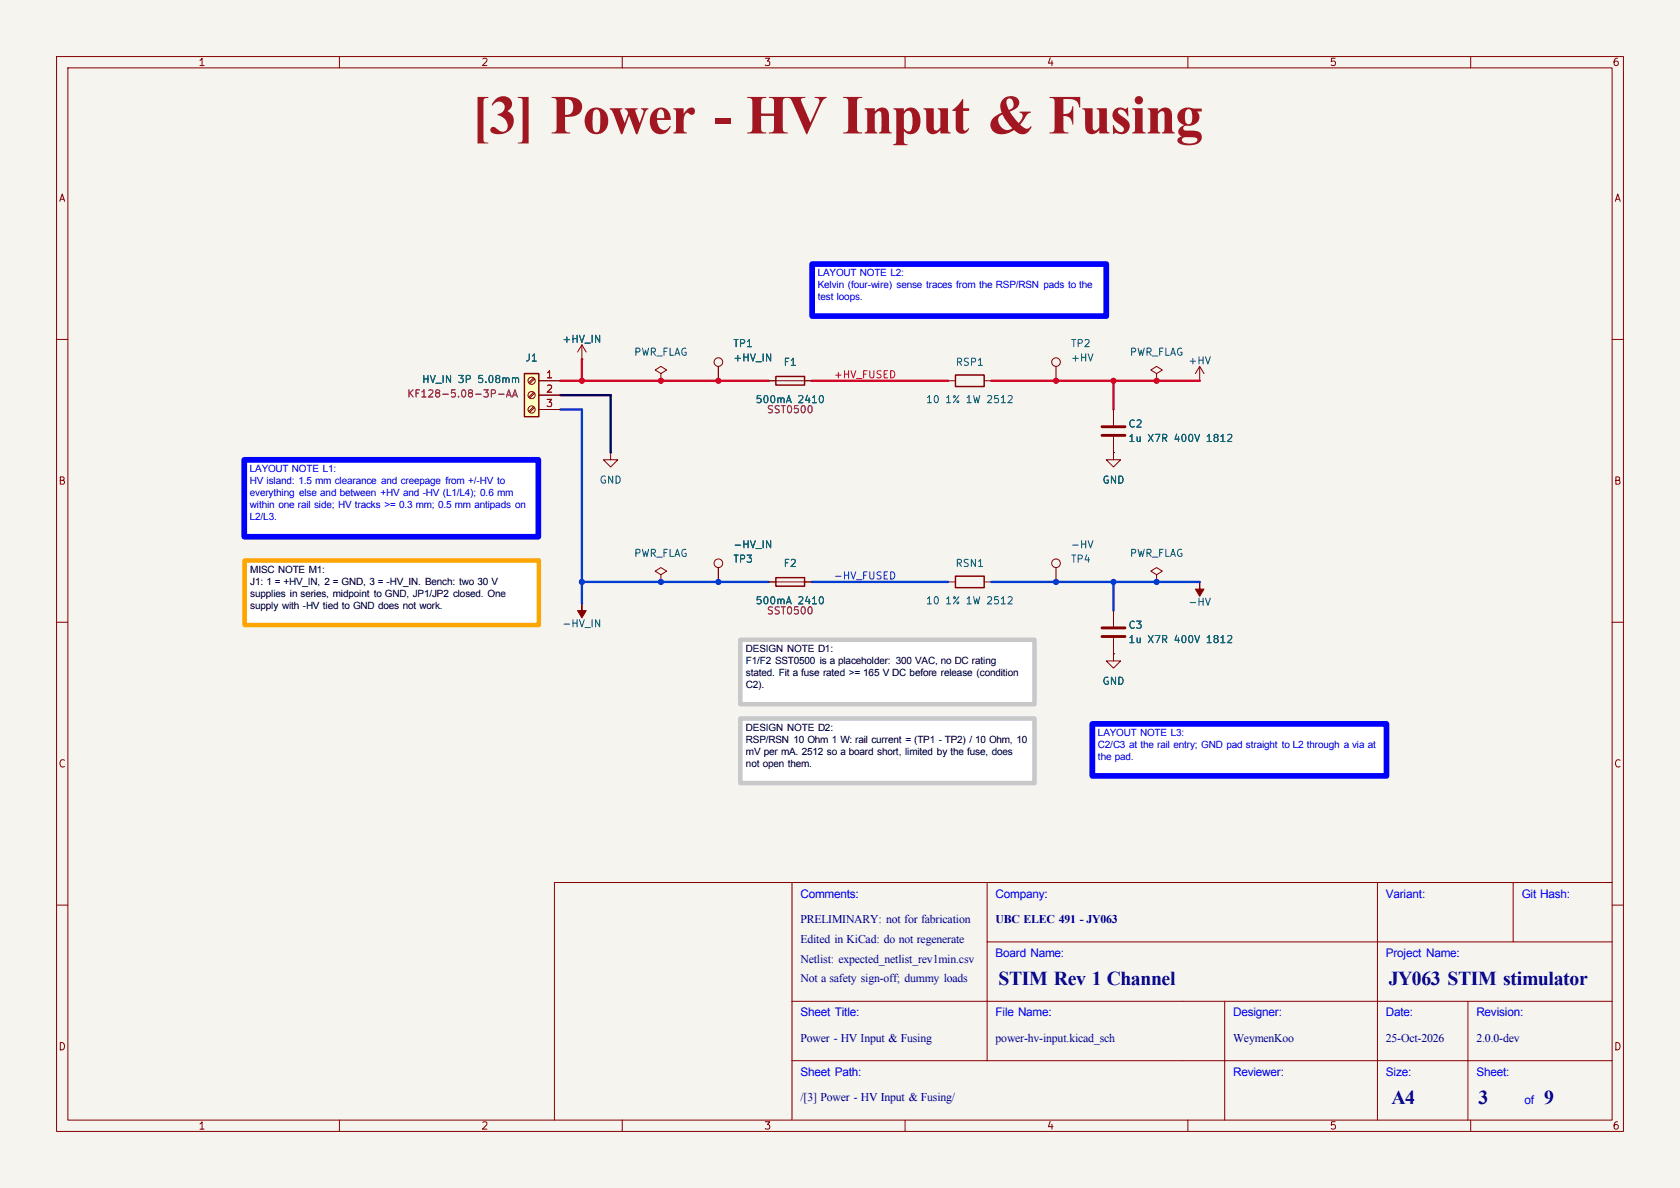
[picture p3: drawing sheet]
(kicad_sch
 (version 20260306)
 (generator "eeschema")
 (generator_version "10.0")
 (paper "A4")
 (title_block
  (title "Power - HV Input & Fusing")
  (date "${RELEASE_DATE}")
  (rev "${REVISION}")
  (company "${COMPANY}")
  (comment 1 "PRELIMINARY: not for fabrication")
  (comment 2 "Edited in KiCad: do not regenerate")
  (comment 3 "Netlist: expected_netlist_rev1min.csv")
  (comment 4 "Not a safety sign-off; dummy loads")
  (comment 9 "${REVIEWER}"))
 (lib_symbols
  (symbol "STIM_Rev1:+HV"
   (power global)
   (pin_numbers (hide yes))
   (pin_names
    (offset 0) (hide yes)) (exclude_from_sim no) (in_bom yes) (on_board yes)
   (in_pos_files yes)
   (duplicate_pin_numbers_are_jumpers no)
   (property "Reference" "#PWR" (at 0 -3.81 0) (show_name no) (do_not_autoplace no) (hide yes) (effects (font (size 1.27 1.27))))
   (property "Value" "+HV" (at 0 3.556 0) (show_name no) (do_not_autoplace no) (effects (font (size 1.27 1.27))))
   (property "Footprint" "" (at 0 0 0) (show_name no) (do_not_autoplace no) (hide yes) (effects (font (size 1.27 1.27))))
   (property "Datasheet" "" (at 0 0 0) (show_name no) (do_not_autoplace no) (hide yes) (effects (font (size 1.27 1.27))))
   (property "Description" "Power symbol creates a global label with name \"+12V\"" (at 0 0 0) (show_name no) (do_not_autoplace no) (hide yes) (effects (font (size 1.27 1.27))))
   (symbol "+HV_0_1"
    (polyline (pts (xy -0.762 1.27) (xy 0 2.54)) (stroke (width 0) (type default)) (fill (type none)))
    (polyline (pts (xy 0 2.54) (xy 0.762 1.27)) (stroke (width 0) (type default)) (fill (type none)))
    (polyline (pts (xy 0 0) (xy 0 2.54)) (stroke (width 0) (type default)) (fill (type none))))
   (symbol "+HV_1_1"
    (pin power_in line (at 0 0 90) (length 0) (name "+HV" (effects (font (size 1.27 1.27)))) (number "1" (effects (font (size 1.27 1.27))))))
   (embedded_fonts no))
  (symbol "STIM_Rev1:+HV_IN"
   (power global)
   (pin_numbers (hide yes))
   (pin_names
    (offset 0) (hide yes)) (exclude_from_sim no) (in_bom yes) (on_board yes)
   (in_pos_files yes)
   (duplicate_pin_numbers_are_jumpers no)
   (property "Reference" "#PWR" (at 0 -3.81 0) (show_name no) (do_not_autoplace no) (hide yes) (effects (font (size 1.27 1.27))))
   (property "Value" "+HV_IN" (at 0 3.556 0) (show_name no) (do_not_autoplace no) (effects (font (size 1.27 1.27))))
   (property "Footprint" "" (at 0 0 0) (show_name no) (do_not_autoplace no) (hide yes) (effects (font (size 1.27 1.27))))
   (property "Datasheet" "" (at 0 0 0) (show_name no) (do_not_autoplace no) (hide yes) (effects (font (size 1.27 1.27))))
   (property "Description" "Power symbol creates a global label with name \"+12V\"" (at 0 0 0) (show_name no) (do_not_autoplace no) (hide yes) (effects (font (size 1.27 1.27))))
   (symbol "+HV_IN_0_1"
    (polyline (pts (xy -0.762 1.27) (xy 0 2.54)) (stroke (width 0) (type default)) (fill (type none)))
    (polyline (pts (xy 0 2.54) (xy 0.762 1.27)) (stroke (width 0) (type default)) (fill (type none)))
    (polyline (pts (xy 0 0) (xy 0 2.54)) (stroke (width 0) (type default)) (fill (type none))))
   (symbol "+HV_IN_1_1"
    (pin power_in line (at 0 0 90) (length 0) (name "+HV_IN" (effects (font (size 1.27 1.27)))) (number "1" (effects (font (size 1.27 1.27))))))
   (embedded_fonts no))
  (symbol "STIM_Rev1:-HV"
   (power global)
   (pin_numbers (hide yes))
   (pin_names
    (offset 0) (hide yes)) (exclude_from_sim no) (in_bom yes) (on_board yes)
   (in_pos_files yes)
   (duplicate_pin_numbers_are_jumpers no)
   (property "Reference" "#PWR" (at 0 -3.81 0) (show_name no) (do_not_autoplace no) (hide yes) (effects (font (size 1.27 1.27))))
   (property "Value" "-HV" (at 0 3.556 0) (show_name no) (do_not_autoplace no) (effects (font (size 1.27 1.27))))
   (property "Footprint" "" (at 0 0 0) (show_name no) (do_not_autoplace no) (hide yes) (effects (font (size 1.27 1.27))))
   (property "Datasheet" "" (at 0 0 0) (show_name no) (do_not_autoplace no) (hide yes) (effects (font (size 1.27 1.27))))
   (property "Description" "Power symbol creates a global label with name \"-12V\"" (at 0 0 0) (show_name no) (do_not_autoplace no) (hide yes) (effects (font (size 1.27 1.27))))
   (symbol "-HV_0_0"
    (pin power_in line (at 0 0 90) (length 0) (name "-HV" (effects (font (size 1.27 1.27)))) (number "1" (effects (font (size 1.27 1.27))))))
   (symbol "-HV_0_1"
    (polyline (pts (xy 0 0) (xy 0 1.27) (xy 0.762 1.27) (xy 0 2.54) (xy -0.762 1.27) (xy 0 1.27)) (stroke (width 0) (type default)) (fill (type outline))))
   (embedded_fonts no))
  (symbol "STIM_Rev1:-HV_IN"
   (power global)
   (pin_numbers (hide yes))
   (pin_names
    (offset 0) (hide yes)) (exclude_from_sim no) (in_bom yes) (on_board yes)
   (in_pos_files yes)
   (duplicate_pin_numbers_are_jumpers no)
   (property "Reference" "#PWR" (at 0 -3.81 0) (show_name no) (do_not_autoplace no) (hide yes) (effects (font (size 1.27 1.27))))
   (property "Value" "-HV_IN" (at 0 3.556 0) (show_name no) (do_not_autoplace no) (effects (font (size 1.27 1.27))))
   (property "Footprint" "" (at 0 0 0) (show_name no) (do_not_autoplace no) (hide yes) (effects (font (size 1.27 1.27))))
   (property "Datasheet" "" (at 0 0 0) (show_name no) (do_not_autoplace no) (hide yes) (effects (font (size 1.27 1.27))))
   (property "Description" "Power symbol creates a global label with name \"-12V\"" (at 0 0 0) (show_name no) (do_not_autoplace no) (hide yes) (effects (font (size 1.27 1.27))))
   (symbol "-HV_IN_0_0"
    (pin power_in line (at 0 0 90) (length 0) (name "-HV_IN" (effects (font (size 1.27 1.27)))) (number "1" (effects (font (size 1.27 1.27))))))
   (symbol "-HV_IN_0_1"
    (polyline (pts (xy 0 0) (xy 0 1.27) (xy 0.762 1.27) (xy 0 2.54) (xy -0.762 1.27) (xy 0 1.27)) (stroke (width 0) (type default)) (fill (type outline))))
   (embedded_fonts no))
  (symbol "STIM_Rev1:C"
   (pin_numbers (hide yes))
   (pin_names
    (offset 0.254)) (exclude_from_sim no) (in_bom yes) (on_board yes)
   (in_pos_files yes)
   (duplicate_pin_numbers_are_jumpers no)
   (property "Reference" "C" (at 0.635 2.54 0) (show_name no) (do_not_autoplace no) (effects (font (size 1.27 1.27)) (justify left)))
   (property "Value" "C" (at 0.635 -2.54 0) (show_name no) (do_not_autoplace no) (effects (font (size 1.27 1.27)) (justify left)))
   (property "Footprint" "STIM_Rev1:C_0805_2012Metric" (at 0.9652 -3.81 0) (show_name no) (do_not_autoplace no) (hide yes) (effects (font (size 1.27 1.27))))
   (property "Datasheet" "" (at 0 0 0) (show_name no) (do_not_autoplace no) (hide yes) (effects (font (size 1.27 1.27))))
   (property "Description" "Unpolarized capacitor" (at 0 0 0) (show_name no) (do_not_autoplace no) (hide yes) (effects (font (size 1.27 1.27))))
   (symbol "C_0_1"
    (polyline (pts (xy -2.032 0.762) (xy 2.032 0.762)) (stroke (width 0.508) (type default)) (fill (type none)))
    (polyline (pts (xy -2.032 -0.762) (xy 2.032 -0.762)) (stroke (width 0.508) (type default)) (fill (type none))))
   (symbol "C_1_1"
    (pin passive line (at 0 3.81 270) (length 2.794) (name "" (effects (font (size 1.27 1.27)))) (number "1" (effects (font (size 1.27 1.27)))))
    (pin passive line (at 0 -3.81 90) (length 2.794) (name "" (effects (font (size 1.27 1.27)))) (number "2" (effects (font (size 1.27 1.27))))))
   (embedded_fonts no))
  (symbol "STIM_Rev1:Fuse"
   (pin_numbers (hide yes))
   (pin_names
    (offset 0)) (exclude_from_sim no) (in_bom yes) (on_board yes)
   (in_pos_files yes)
   (duplicate_pin_numbers_are_jumpers no)
   (property "Reference" "F" (at 2.032 0 90) (show_name no) (do_not_autoplace no) (effects (font (size 1.27 1.27))))
   (property "Value" "Fuse" (at -1.905 0 90) (show_name no) (do_not_autoplace no) (effects (font (size 1.27 1.27))))
   (property "Footprint" "STIM_Rev1:Fuse_2410_6125Metric_SST" (at -1.778 0 90) (show_name no) (do_not_autoplace no) (hide yes) (effects (font (size 1.27 1.27))))
   (property "Datasheet" "" (at 0 0 0) (show_name no) (do_not_autoplace no) (hide yes) (effects (font (size 1.27 1.27))))
   (property "Description" "Fuse" (at 0 0 0) (show_name no) (do_not_autoplace no) (hide yes) (effects (font (size 1.27 1.27))))
   (symbol "Fuse_0_1"
    (rectangle (start -0.762 -2.54) (end 0.762 2.54) (stroke (width 0.254) (type default)) (fill (type none)))
    (polyline (pts (xy 0 2.54) (xy 0 -2.54)) (stroke (width 0) (type default)) (fill (type none))))
   (symbol "Fuse_1_1"
    (pin passive line (at 0 3.81 270) (length 1.27) (name "" (effects (font (size 1.27 1.27)))) (number "1" (effects (font (size 1.27 1.27)))))
    (pin passive line (at 0 -3.81 90) (length 1.27) (name "" (effects (font (size 1.27 1.27)))) (number "2" (effects (font (size 1.27 1.27))))))
   (embedded_fonts no))
  (symbol "STIM_Rev1:GND"
   (power global)
   (pin_numbers (hide yes))
   (pin_names
    (offset 0) (hide yes)) (exclude_from_sim no) (in_bom yes) (on_board yes)
   (in_pos_files yes)
   (duplicate_pin_numbers_are_jumpers no)
   (property "Reference" "#PWR" (at 0 -6.35 0) (show_name no) (do_not_autoplace no) (hide yes) (effects (font (size 1.27 1.27))))
   (property "Value" "GND" (at 0 -3.81 0) (show_name no) (do_not_autoplace no) (effects (font (size 1.27 1.27))))
   (property "Footprint" "" (at 0 0 0) (show_name no) (do_not_autoplace no) (hide yes) (effects (font (size 1.27 1.27))))
   (property "Datasheet" "" (at 0 0 0) (show_name no) (do_not_autoplace no) (hide yes) (effects (font (size 1.27 1.27))))
   (property "Description" "Power symbol creates a global label with name \"GND\" , ground" (at 0 0 0) (show_name no) (do_not_autoplace no) (hide yes) (effects (font (size 1.27 1.27))))
   (symbol "GND_0_1"
    (polyline (pts (xy 0 0) (xy 0 -1.27) (xy 1.27 -1.27) (xy 0 -2.54) (xy -1.27 -1.27) (xy 0 -1.27)) (stroke (width 0) (type default)) (fill (type none))))
   (symbol "GND_1_1"
    (pin power_in line (at 0 0 270) (length 0) (name "" (effects (font (size 1.27 1.27)))) (number "1" (effects (font (size 1.27 1.27))))))
   (embedded_fonts no))
  (symbol "STIM_Rev1:PWR_FLAG"
   (power global)
   (pin_numbers (hide yes))
   (pin_names
    (offset 0) (hide yes)) (exclude_from_sim no) (in_bom yes) (on_board yes)
   (in_pos_files yes)
   (duplicate_pin_numbers_are_jumpers no)
   (property "Reference" "#FLG" (at 0 1.905 0) (show_name no) (do_not_autoplace no) (hide yes) (effects (font (size 1.27 1.27))))
   (property "Value" "PWR_FLAG" (at 0 3.81 0) (show_name no) (do_not_autoplace no) (effects (font (size 1.27 1.27))))
   (property "Footprint" "" (at 0 0 0) (show_name no) (do_not_autoplace no) (hide yes) (effects (font (size 1.27 1.27))))
   (property "Datasheet" "" (at 0 0 0) (show_name no) (do_not_autoplace no) (hide yes) (effects (font (size 1.27 1.27))))
   (property "Description" "Special symbol for telling ERC where power comes from" (at 0 0 0) (show_name no) (do_not_autoplace no) (hide yes) (effects (font (size 1.27 1.27))))
   (symbol "PWR_FLAG_0_0"
    (pin power_out line (at 0 0 90) (length 0) (name "" (effects (font (size 1.27 1.27)))) (number "1" (effects (font (size 1.27 1.27))))))
   (symbol "PWR_FLAG_0_1"
    (polyline (pts (xy 0 0) (xy 0 1.27) (xy -1.016 1.905) (xy 0 2.54) (xy 1.016 1.905) (xy 0 1.27)) (stroke (width 0) (type default)) (fill (type none))))
   (embedded_fonts no))
  (symbol "STIM_Rev1:R"
   (pin_numbers (hide yes))
   (pin_names
    (offset 0)) (exclude_from_sim no) (in_bom yes) (on_board yes)
   (in_pos_files yes)
   (duplicate_pin_numbers_are_jumpers no)
   (property "Reference" "R" (at 2.032 0 90) (show_name no) (do_not_autoplace no) (effects (font (size 1.27 1.27))))
   (property "Value" "R" (at 0 0 90) (show_name no) (do_not_autoplace no) (effects (font (size 1.27 1.27))))
   (property "Footprint" "STIM_Rev1:R_0805_2012Metric" (at -1.778 0 90) (show_name no) (do_not_autoplace no) (hide yes) (effects (font (size 1.27 1.27))))
   (property "Datasheet" "" (at 0 0 0) (show_name no) (do_not_autoplace no) (hide yes) (effects (font (size 1.27 1.27))))
   (property "Description" "Resistor" (at 0 0 0) (show_name no) (do_not_autoplace no) (hide yes) (effects (font (size 1.27 1.27))))
   (symbol "R_0_1"
    (rectangle (start -1.016 -2.54) (end 1.016 2.54) (stroke (width 0.254) (type default)) (fill (type none))))
   (symbol "R_1_1"
    (pin passive line (at 0 3.81 270) (length 1.27) (name "" (effects (font (size 1.27 1.27)))) (number "1" (effects (font (size 1.27 1.27)))))
    (pin passive line (at 0 -3.81 90) (length 1.27) (name "" (effects (font (size 1.27 1.27)))) (number "2" (effects (font (size 1.27 1.27))))))
   (embedded_fonts no))
  (symbol "STIM_Rev1:Screw_Terminal_01x03"
   (pin_names
    (offset 1.016) (hide yes)) (exclude_from_sim no) (in_bom yes) (on_board yes)
   (in_pos_files yes)
   (duplicate_pin_numbers_are_jumpers no)
   (property "Reference" "J" (at 0 5.08 0) (show_name no) (do_not_autoplace no) (effects (font (size 1.27 1.27))))
   (property "Value" "Screw_Terminal_01x03" (at 0 -5.08 0) (show_name no) (do_not_autoplace no) (effects (font (size 1.27 1.27))))
   (property "Footprint" "STIM_Rev1:TerminalBlock_Phoenix_MKDS-1,5-3-5.08_1x03_P5.08mm_Horizontal" (at 0 0 0) (show_name no) (do_not_autoplace no) (hide yes) (effects (font (size 1.27 1.27))))
   (property "Datasheet" "" (at 0 0 0) (show_name no) (do_not_autoplace no) (hide yes) (effects (font (size 1.27 1.27))))
   (property "Description" "Generic screw terminal, single row, 01x03, script generated (kicad-library-utils/schlib/autogen/connector/)" (at 0 0 0) (show_name no) (do_not_autoplace no) (hide yes) (effects (font (size 1.27 1.27))))
   (symbol "Screw_Terminal_01x03_1_1"
    (rectangle (start -1.27 3.81) (end 1.27 -3.81) (stroke (width 0.254) (type default)) (fill (type background)))
    (polyline (pts (xy -0.5334 2.8702) (xy 0.3302 2.032)) (stroke (width 0.1524) (type default)) (fill (type none)))
    (polyline (pts (xy -0.5334 0.3302) (xy 0.3302 -0.508)) (stroke (width 0.1524) (type default)) (fill (type none)))
    (polyline (pts (xy -0.5334 -2.2098) (xy 0.3302 -3.048)) (stroke (width 0.1524) (type default)) (fill (type none)))
    (polyline (pts (xy -0.3556 3.048) (xy 0.508 2.2098)) (stroke (width 0.1524) (type default)) (fill (type none)))
    (polyline (pts (xy -0.3556 0.508) (xy 0.508 -0.3302)) (stroke (width 0.1524) (type default)) (fill (type none)))
    (polyline (pts (xy -0.3556 -2.032) (xy 0.508 -2.8702)) (stroke (width 0.1524) (type default)) (fill (type none)))
    (circle (center 0 2.54) (radius 0.635) (stroke (width 0.1524) (type default)) (fill (type none)))
    (circle (center 0 0) (radius 0.635) (stroke (width 0.1524) (type default)) (fill (type none)))
    (circle (center 0 -2.54) (radius 0.635) (stroke (width 0.1524) (type default)) (fill (type none)))
    (pin passive line (at -5.08 2.54 0) (length 3.81) (name "Pin_1" (effects (font (size 1.27 1.27)))) (number "1" (effects (font (size 1.27 1.27)))))
    (pin passive line (at -5.08 0 0) (length 3.81) (name "Pin_2" (effects (font (size 1.27 1.27)))) (number "2" (effects (font (size 1.27 1.27)))))
    (pin passive line (at -5.08 -2.54 0) (length 3.81) (name "Pin_3" (effects (font (size 1.27 1.27)))) (number "3" (effects (font (size 1.27 1.27))))))
   (embedded_fonts no))
  (symbol "STIM_Rev1:TestPoint"
   (pin_numbers (hide yes))
   (pin_names
    (offset 0.762) (hide yes)) (exclude_from_sim no) (in_bom yes) (on_board yes)
   (in_pos_files yes)
   (duplicate_pin_numbers_are_jumpers no)
   (property "Reference" "TP" (at 0 6.858 0) (show_name no) (do_not_autoplace no) (effects (font (size 1.27 1.27))))
   (property "Value" "TestPoint" (at 0 5.08 0) (show_name no) (do_not_autoplace no) (effects (font (size 1.27 1.27))))
   (property "Footprint" "STIM_Rev1:TestPoint_Keystone_5000-5004_Miniature" (at 5.08 0 0) (show_name no) (do_not_autoplace no) (hide yes) (effects (font (size 1.27 1.27))))
   (property "Datasheet" "" (at 5.08 0 0) (show_name no) (do_not_autoplace no) (hide yes) (effects (font (size 1.27 1.27))))
   (property "Description" "Keystone 5001 test loop" (at 0 0 0) (show_name no) (do_not_autoplace no) (hide yes) (effects (font (size 1.27 1.27))))
   (symbol "TestPoint_0_1"
    (circle (center 0 3.302) (radius 0.762) (stroke (width 0) (type default)) (fill (type none))))
   (symbol "TestPoint_1_1"
    (pin passive line (at 0 0 90) (length 2.54) (name "1" (effects (font (size 1.27 1.27)))) (number "1" (effects (font (size 1.27 1.27))))))
   (embedded_fonts no)))
 (text_box "[3] Power - HV Input & Fusing"
  (exclude_from_sim no)
  (at 17.08 16.51 0)
  (size 262.84 10.16)
  (margins 0.9525 0.9525 0.9525 0.9525)
  (stroke (width -0.0001) (type default))
  (fill (type none))
  (effects (font
    (face "Times New Roman") (size 7 7) (thickness 1.4)
    (bold yes) (color 162 22 34 1)) (justify top)))
 (text_box "DESIGN NOTE D1:\nF1/F2 SST0500 is a placeholder: 300 VAC, no DC rating stated. Fit a fuse rated >= 165 V DC before release (condition C2)."
  (exclude_from_sim no)
  (at 130.88 113.09 0)
  (size 52 11.4)
  (margins 1 1 1 1)
  (stroke (width 0.8) (type solid) (color 200 200 200 1))
  (fill (type color) (color 255 255 255 1))
  (effects (font
    (face "Arial") (size 1.27 1.27) (color 0 0 0 1)) (justify left top)))
 (text_box "DESIGN NOTE D2:\nRSP/RSN 10 Ohm 1 W: rail current = (TP1 - TP2) / 10 Ohm, 10 mV per mA. 2512 so a board short, limited by the fuse, does not open them."
  (exclude_from_sim no)
  (at 130.88 127.03 0)
  (size 52 11.4)
  (margins 1 1 1 1)
  (stroke (width 0.8) (type solid) (color 200 200 200 1))
  (fill (type color) (color 255 255 255 1))
  (effects (font
    (face "Arial") (size 1.27 1.27) (color 0 0 0 1)) (justify left top)))
 (text_box "LAYOUT NOTE L1:\nHV island: 1.5 mm clearance and creepage from +/-HV to everything else and between +HV and -HV (L1/L4); 0.6 mm within one rail side; HV tracks >= 0.3 mm; 0.5 mm antipads on L2/L3."
  (exclude_from_sim no)
  (at 43.18 81.28 0)
  (size 52 13.6)
  (margins 1 1 1 1)
  (stroke (width 1) (type solid) (color 0 0 255 1))
  (fill (type color) (color 255 255 255 1))
  (effects (font
    (face "Arial") (size 1.27 1.27) (color 0 0 255 1)) (justify left top)))
 (text_box "LAYOUT NOTE L3:\nC2/C3 at the rail entry; GND pad straight to L2 through a via at the pad."
  (exclude_from_sim no)
  (at 193.11 127.96 0)
  (size 52 9.2)
  (margins 1 1 1 1)
  (stroke (width 1) (type solid) (color 0 0 255 1))
  (fill (type color) (color 255 255 255 1))
  (effects (font
    (face "Arial") (size 1.27 1.27) (color 0 0 255 1)) (justify left top)))
 (text_box "LAYOUT NOTE L2:\nKelvin (four-wire) sense traces from the RSP/RSN pads to the test loops."
  (exclude_from_sim no)
  (at 143.58 46.68 0)
  (size 52 9.2)
  (margins 1 1 1 1)
  (stroke (width 1) (type solid) (color 0 0 255 1))
  (fill (type color) (color 255 255 255 1))
  (effects (font
    (face "Arial") (size 1.27 1.27) (color 0 0 255 1)) (justify left top)))
 (text_box "MISC NOTE M1:\nJ1: 1 = +HV_IN, 2 = GND, 3 = -HV_IN. Bench: two 30 V supplies in series, midpoint to GND, JP1/JP2 closed. One supply with -HV tied to GND does not work."
  (exclude_from_sim no)
  (at 43.25 99.09 0)
  (size 52 11.4)
  (margins 1 1 1 1)
  (stroke (width 0.8) (type solid) (color 255 165 0 1))
  (fill (type color) (color 255 255 255 1))
  (effects (font
    (face "Arial") (size 1.27 1.27) (color 0 0 0 1)) (justify left top)))
 (junction
  (at 204.47 67.31)
  (diameter 0)
  (color 0 0 0 0))
 (junction
  (at 127 67.31)
  (diameter 0)
  (color 0 0 0 0))
 (junction
  (at 102.87 102.87)
  (diameter 0)
  (color 0 0 0 0))
 (junction
  (at 204.47 102.87)
  (diameter 0)
  (color 0 0 0 0))
 (junction
  (at 196.85 67.31)
  (diameter 0)
  (color 0 0 0 0))
 (junction
  (at 186.69 67.31)
  (diameter 0)
  (color 0 0 0 0))
 (junction
  (at 116.84 102.87)
  (diameter 0)
  (color 0 0 0 0))
 (junction
  (at 102.87 67.31)
  (diameter 0)
  (color 0 0 0 0))
 (junction
  (at 196.85 102.87)
  (diameter 0)
  (color 0 0 0 0))
 (junction
  (at 116.84 67.31)
  (diameter 0)
  (color 0 0 0 0))
 (junction
  (at 127 102.87)
  (diameter 0)
  (color 0 0 0 0))
 (junction
  (at 186.69 102.87)
  (diameter 0)
  (color 0 0 0 0))
 (wire
  (pts (xy 196.85 102.87) (xy 204.47 102.87))
  (stroke (width 0) (type default)))
 (wire
  (pts (xy 99.06 69.85) (xy 107.95 69.85))
  (stroke (width 0) (type default)))
 (wire
  (pts (xy 102.87 63.5) (xy 102.87 67.31))
  (stroke (width 0) (type default)))
 (wire
  (pts (xy 127 67.31) (xy 135.89 67.31))
  (stroke (width 0) (type default)))
 (wire
  (pts (xy 196.85 67.31) (xy 204.47 67.31))
  (stroke (width 0) (type default)))
 (wire
  (pts (xy 102.87 102.87) (xy 116.84 102.87))
  (stroke (width 0) (type default)))
 (wire
  (pts (xy 143.51 102.87) (xy 167.64 102.87))
  (stroke (width 0) (type default)))
 (wire
  (pts (xy 102.87 106.68) (xy 102.87 102.87))
  (stroke (width 0) (type default)))
 (wire
  (pts (xy 116.84 67.31) (xy 127 67.31))
  (stroke (width 0) (type default)))
 (wire
  (pts (xy 175.26 67.31) (xy 186.69 67.31))
  (stroke (width 0) (type default)))
 (wire
  (pts (xy 196.85 67.31) (xy 196.85 72.39))
  (stroke (width 0) (type default)))
 (wire
  (pts (xy 143.51 67.31) (xy 167.64 67.31))
  (stroke (width 0) (type default)))
 (wire
  (pts (xy 204.47 67.31) (xy 212.09 67.31))
  (stroke (width 0) (type default)))
 (wire
  (pts (xy 196.85 102.87) (xy 196.85 107.95))
  (stroke (width 0) (type default)))
 (wire
  (pts (xy 102.87 67.31) (xy 116.84 67.31))
  (stroke (width 0) (type default)))
 (wire
  (pts (xy 204.47 102.87) (xy 212.09 102.87))
  (stroke (width 0) (type default)))
 (wire
  (pts (xy 102.87 72.39) (xy 102.87 102.87))
  (stroke (width 0) (type default)))
 (wire
  (pts (xy 116.84 102.87) (xy 127 102.87))
  (stroke (width 0) (type default)))
 (wire
  (pts (xy 99.06 72.39) (xy 102.87 72.39))
  (stroke (width 0) (type default)))
 (wire
  (pts (xy 175.26 102.87) (xy 196.85 102.87))
  (stroke (width 0) (type default)))
 (wire
  (pts (xy 127 102.87) (xy 135.89 102.87))
  (stroke (width 0) (type default)))
 (wire
  (pts (xy 99.06 67.31) (xy 102.87 67.31))
  (stroke (width 0) (type default)))
 (wire
  (pts (xy 107.95 69.85) (xy 107.95 80.01))
  (stroke (width 0) (type default)))
 (wire
  (pts (xy 186.69 67.31) (xy 196.85 67.31))
  (stroke (width 0) (type default)))
 (label "-HV_FUSED"
  (at 147.32 102.87 0)
  (effects (font (size 1.27 1.27)) (justify left bottom)))
 (label "+HV_FUSED"
  (at 147.32 67.31 0)
  (effects (font (size 1.27 1.27)) (justify left bottom)))
 (symbol
  (lib_id "STIM_Rev1:PWR_FLAG")
  (at 116.84 67.31 0)
  (unit 1)
  (body_style 1)
  (exclude_from_sim no)
  (in_bom yes)
  (on_board yes)
  (in_pos_files yes)
  (dnp no)
  (property "Reference" "#FLG001" (at 116.84 67.31 0) (hide yes) (show_name no) (do_not_autoplace no) (effects (font (size 1.27 1.27))))
  (property "Value" "PWR_FLAG" (at 116.84 62.23 0) (show_name no) (do_not_autoplace no) (effects (font (size 1.27 1.27))))
  (property "Footprint" "" (at 116.84 67.31 0) (hide yes) (show_name no) (do_not_autoplace no) (effects (font (size 1.27 1.27))))
  (property "Datasheet" "" (at 116.84 67.31 0) (hide yes) (show_name no) (do_not_autoplace no) (effects (font (size 1.27 1.27))))
  (property "Description" "" (at 116.84 67.31 0) (show_name no) (do_not_autoplace no) (effects (font (size 1.27 1.27))))
  (pin "1"))
 (symbol
  (lib_id "STIM_Rev1:PWR_FLAG")
  (at 116.84 102.87 0)
  (mirror y)
  (unit 1)
  (body_style 1)
  (exclude_from_sim no)
  (in_bom yes)
  (on_board yes)
  (in_pos_files yes)
  (dnp no)
  (property "Reference" "#FLG003" (at 116.84 102.87 0) (hide yes) (show_name no) (do_not_autoplace no) (effects (font (size 1.27 1.27))))
  (property "Value" "PWR_FLAG" (at 116.84 97.79 0) (show_name no) (do_not_autoplace no) (effects (font (size 1.27 1.27))))
  (property "Footprint" "" (at 116.84 102.87 0) (hide yes) (show_name no) (do_not_autoplace no) (effects (font (size 1.27 1.27))))
  (property "Datasheet" "" (at 116.84 102.87 0) (hide yes) (show_name no) (do_not_autoplace no) (effects (font (size 1.27 1.27))))
  (property "Description" "" (at 116.84 102.87 0) (show_name no) (do_not_autoplace no) (effects (font (size 1.27 1.27))))
  (pin "1"))
 (symbol
  (lib_id "STIM_Rev1:PWR_FLAG")
  (at 204.47 102.87 0)
  (mirror y)
  (unit 1)
  (body_style 1)
  (exclude_from_sim no)
  (in_bom yes)
  (on_board yes)
  (in_pos_files yes)
  (dnp no)
  (property "Reference" "#FLG004" (at 204.47 102.87 0) (hide yes) (show_name no) (do_not_autoplace no) (effects (font (size 1.27 1.27))))
  (property "Value" "PWR_FLAG" (at 204.47 97.79 0) (show_name no) (do_not_autoplace no) (effects (font (size 1.27 1.27))))
  (property "Footprint" "" (at 204.47 102.87 0) (hide yes) (show_name no) (do_not_autoplace no) (effects (font (size 1.27 1.27))))
  (property "Datasheet" "" (at 204.47 102.87 0) (hide yes) (show_name no) (do_not_autoplace no) (effects (font (size 1.27 1.27))))
  (property "Description" "" (at 204.47 102.87 0) (show_name no) (do_not_autoplace no) (effects (font (size 1.27 1.27))))
  (pin "1"))
 (symbol
  (lib_id "STIM_Rev1:TestPoint")
  (at 127 102.87 0)
  (mirror y)
  (unit 1)
  (body_style 1)
  (exclude_from_sim no)
  (in_bom yes)
  (on_board yes)
  (in_pos_files yes)
  (dnp no)
  (property "Reference" "TP3" (at 129.54 98.806 0) (show_name no) (do_not_autoplace no) (effects (font (size 1.27 1.27)) (justify right)))
  (property "Value" "-HV_IN" (at 129.54 96.266 0) (show_name no) (do_not_autoplace no) (effects (font (size 1.27 1.27)) (justify right)))
  (property "Footprint" "STIM_Rev1:TestPoint_Keystone_5000-5004_Miniature" (at 127 102.87 0) (hide yes) (show_name no) (do_not_autoplace no) (effects (font (size 1.27 1.27))))
  (property "Datasheet" "" (at 127 102.87 0) (hide yes) (show_name no) (do_not_autoplace no) (effects (font (size 1.27 1.27))))
  (property "Description" "test loop Keystone 5001" (at 127 102.87 0) (hide yes) (show_name no) (do_not_autoplace no) (effects (font (size 1.27 1.27))))
  (property "Note" "bench probe loop; BoM update: P4 row has BUF" (at 127 102.87 0) (hide yes) (show_name no) (do_not_autoplace no) (effects (font (size 1.27 1.27))))
  (pin "1"))
 (symbol
  (lib_id "STIM_Rev1:PWR_FLAG")
  (at 204.47 67.31 0)
  (unit 1)
  (body_style 1)
  (exclude_from_sim no)
  (in_bom yes)
  (on_board yes)
  (in_pos_files yes)
  (dnp no)
  (property "Reference" "#FLG002" (at 204.47 67.31 0) (hide yes) (show_name no) (do_not_autoplace no) (effects (font (size 1.27 1.27))))
  (property "Value" "PWR_FLAG" (at 204.47 62.23 0) (show_name no) (do_not_autoplace no) (effects (font (size 1.27 1.27))))
  (property "Footprint" "" (at 204.47 67.31 0) (hide yes) (show_name no) (do_not_autoplace no) (effects (font (size 1.27 1.27))))
  (property "Datasheet" "" (at 204.47 67.31 0) (hide yes) (show_name no) (do_not_autoplace no) (effects (font (size 1.27 1.27))))
  (property "Description" "" (at 204.47 67.31 0) (show_name no) (do_not_autoplace no) (effects (font (size 1.27 1.27))))
  (pin "1"))
 (symbol
  (lib_id "STIM_Rev1:Screw_Terminal_01x03")
  (at 93.98 69.85 0)
  (mirror y)
  (unit 1)
  (body_style 1)
  (exclude_from_sim no)
  (in_bom yes)
  (on_board yes)
  (in_pos_files yes)
  (dnp no)
  (property "Reference" "J1" (at 93.98 63.246 0) (show_name no) (do_not_autoplace no) (effects (font (size 1.27 1.27))))
  (property "Value" "HV_IN 3P 5.08mm" (at 83.312 67.056 0) (show_name no) (do_not_autoplace no) (effects (font (size 1.27 1.27))))
  (property "Footprint" "STIM_Rev1:TerminalBlock_Phoenix_MKDS-1,5-3-5.08_1x03_P5.08mm_Horizontal" (at 93.98 69.85 0) (hide yes) (show_name no) (do_not_autoplace no) (effects (font (size 1.27 1.27))))
  (property "Datasheet" "" (at 93.98 69.85 0) (hide yes) (show_name no) (do_not_autoplace no) (effects (font (size 1.27 1.27))))
  (property "Description" "screw terminal 3P, HV rated (connector choice open)" (at 93.98 69.85 0) (hide yes) (show_name no) (do_not_autoplace no) (effects (font (size 1.27 1.27))))
  (property "MPN" "KF128-5.08-3P-AA" (at 81.788 69.596 0) (show_name no) (do_not_autoplace no) (effects (font (size 1.27 1.27))))
  (property "Manufacturer" "Cixi Kefa Elec" (at 93.98 69.85 0) (hide yes) (show_name no) (do_not_autoplace no) (effects (font (size 1.27 1.27))))
  (property "LCSC" "C474953" (at 93.98 69.85 0) (hide yes) (show_name no) (do_not_autoplace no) (effects (font (size 1.27 1.27))))
  (property "JLC" "Extended" (at 93.98 69.85 0) (hide yes) (show_name no) (do_not_autoplace no) (effects (font (size 1.27 1.27))))
  (property "Note" "from the power board: +/-100 V nominal (90-110 V); bench: two 30 V supplies in series" (at 93.98 69.85 0) (hide yes) (show_name no) (do_not_autoplace no) (effects (font (size 1.27 1.27))))
  (pin "1")
  (pin "2")
  (pin "3"))
 (symbol
  (lib_id "STIM_Rev1:Fuse")
  (at 139.7 102.87 90)
  (unit 1)
  (body_style 1)
  (exclude_from_sim no)
  (in_bom yes)
  (on_board yes)
  (in_pos_files yes)
  (dnp no)
  (property "Reference" "F2" (at 139.7 99.568 90) (show_name no) (do_not_autoplace no) (effects (font (size 1.27 1.27))))
  (property "Value" "500mA 2410" (at 139.7 106.172 90) (show_name no) (do_not_autoplace no) (effects (font (size 1.27 1.27))))
  (property "Footprint" "STIM_Rev1:Fuse_2410_6125Metric_SST" (at 139.7 102.87 0) (hide yes) (show_name no) (do_not_autoplace no) (effects (font (size 1.27 1.27))))
  (property "Datasheet" "" (at 139.7 102.87 0) (hide yes) (show_name no) (do_not_autoplace no) (effects (font (size 1.27 1.27))))
  (property "Description" "fuse 500 mA (placeholder, see F1)" (at 139.7 102.87 0) (hide yes) (show_name no) (do_not_autoplace no) (effects (font (size 1.27 1.27))))
  (property "MPN" "SST0500" (at 139.7 107.95 90) (show_name no) (do_not_autoplace no) (effects (font (size 1.27 1.27))))
  (property "Manufacturer" "Reomax" (at 139.7 102.87 0) (hide yes) (show_name no) (do_not_autoplace no) (effects (font (size 1.27 1.27))))
  (property "LCSC" "C2762417" (at 139.7 102.87 0) (hide yes) (show_name no) (do_not_autoplace no) (effects (font (size 1.27 1.27))))
  (property "JLC" "Extended" (at 139.7 102.87 0) (hide yes) (show_name no) (do_not_autoplace no) (effects (font (size 1.27 1.27))))
  (pin "1")
  (pin "2"))
 (symbol
  (lib_id "STIM_Rev1:GND")
  (at 107.95 80.01 0)
  (unit 1)
  (body_style 1)
  (exclude_from_sim no)
  (in_bom yes)
  (on_board yes)
  (in_pos_files yes)
  (dnp no)
  (property "Reference" "#PWR004" (at 107.95 80.01 0) (hide yes) (show_name no) (do_not_autoplace no) (effects (font (size 1.27 1.27))))
  (property "Value" "GND" (at 107.95 84.836 0) (show_name no) (do_not_autoplace no) (effects (font (size 1.27 1.27))))
  (property "Footprint" "" (at 107.95 80.01 0) (hide yes) (show_name no) (do_not_autoplace no) (effects (font (size 1.27 1.27))))
  (property "Datasheet" "" (at 107.95 80.01 0) (hide yes) (show_name no) (do_not_autoplace no) (effects (font (size 1.27 1.27))))
  (property "Description" "" (at 107.95 80.01 0) (show_name no) (do_not_autoplace no) (effects (font (size 1.27 1.27))))
  (pin "1"))
 (symbol
  (lib_id "STIM_Rev1:-HV")
  (at 212.09 102.87 180)
  (unit 1)
  (body_style 1)
  (exclude_from_sim no)
  (in_bom yes)
  (on_board yes)
  (in_pos_files yes)
  (dnp no)
  (property "Reference" "#PWR006" (at 212.09 102.87 0) (hide yes) (show_name no) (do_not_autoplace no) (effects (font (size 1.27 1.27))))
  (property "Value" "-HV" (at 212.09 106.426 0) (show_name no) (do_not_autoplace no) (effects (font (size 1.27 1.27))))
  (property "Footprint" "" (at 212.09 102.87 0) (hide yes) (show_name no) (do_not_autoplace no) (effects (font (size 1.27 1.27))))
  (property "Datasheet" "" (at 212.09 102.87 0) (hide yes) (show_name no) (do_not_autoplace no) (effects (font (size 1.27 1.27))))
  (property "Description" "" (at 212.09 102.87 0) (show_name no) (do_not_autoplace no) (effects (font (size 1.27 1.27))))
  (pin "1"))
 (symbol
  (lib_id "STIM_Rev1:Fuse")
  (at 139.7 67.31 90)
  (unit 1)
  (body_style 1)
  (exclude_from_sim no)
  (in_bom yes)
  (on_board yes)
  (in_pos_files yes)
  (dnp no)
  (property "Reference" "F1" (at 139.7 64.008 90) (show_name no) (do_not_autoplace no) (effects (font (size 1.27 1.27))))
  (property "Value" "500mA 2410" (at 139.7 70.612 90) (show_name no) (do_not_autoplace no) (effects (font (size 1.27 1.27))))
  (property "Footprint" "STIM_Rev1:Fuse_2410_6125Metric_SST" (at 139.7 67.31 0) (hide yes) (show_name no) (do_not_autoplace no) (effects (font (size 1.27 1.27))))
  (property "Datasheet" "" (at 139.7 67.31 0) (hide yes) (show_name no) (do_not_autoplace no) (effects (font (size 1.27 1.27))))
  (property "Description" "fuse 500 mA (SST0500 placeholder: DC rating >= 165 V still open, C2)" (at 139.7 67.31 0) (hide yes) (show_name no) (do_not_autoplace no) (effects (font (size 1.27 1.27))))
  (property "MPN" "SST0500" (at 139.7 72.39 90) (show_name no) (do_not_autoplace no) (effects (font (size 1.27 1.27))))
  (property "Manufacturer" "Reomax" (at 139.7 67.31 0) (hide yes) (show_name no) (do_not_autoplace no) (effects (font (size 1.27 1.27))))
  (property "LCSC" "C2762417" (at 139.7 67.31 0) (hide yes) (show_name no) (do_not_autoplace no) (effects (font (size 1.27 1.27))))
  (property "JLC" "Extended" (at 139.7 67.31 0) (hide yes) (show_name no) (do_not_autoplace no) (effects (font (size 1.27 1.27))))
  (pin "1")
  (pin "2"))
 (symbol
  (lib_id "STIM_Rev1:R")
  (at 171.45 102.87 270)
  (unit 1)
  (body_style 1)
  (exclude_from_sim no)
  (in_bom yes)
  (on_board yes)
  (in_pos_files yes)
  (dnp no)
  (property "Reference" "RSN1" (at 171.45 99.568 90) (show_name no) (do_not_autoplace no) (effects (font (size 1.27 1.27))))
  (property "Value" "10 1% 1W 2512" (at 171.45 106.172 90) (show_name no) (do_not_autoplace no) (effects (font (size 1.27 1.27))))
  (property "Footprint" "STIM_Rev1:R_2512_6332Metric" (at 171.45 102.87 0) (hide yes) (show_name no) (do_not_autoplace no) (effects (font (size 1.27 1.27))))
  (property "Datasheet" "" (at 171.45 102.87 0) (hide yes) (show_name no) (do_not_autoplace no) (effects (font (size 1.27 1.27))))
  (property "Description" "resistor" (at 171.45 102.87 0) (hide yes) (show_name no) (do_not_autoplace no) (effects (font (size 1.27 1.27))))
  (property "Note" "rail current measurement shunt; BoM update: P4 row has 47" (at 171.45 102.87 0) (hide yes) (show_name no) (do_not_autoplace no) (effects (font (size 1.27 1.27))))
  (property "Sim.Device" "R" (at 171.45 102.87 0) (hide yes) (show_name no) (do_not_autoplace no) (effects (font (size 1.27 1.27))))
  (property "Sim.Params" "r=10" (at 171.45 102.87 0) (hide yes) (show_name no) (do_not_autoplace no) (effects (font (size 1.27 1.27))))
  (property "MPN" "25121WF100JT4E" (at 171.45 102.87 0) (hide yes) (show_name no) (do_not_autoplace no) (effects (font (size 1.27 1.27))))
  (property "Manufacturer" "UNI-ROYAL" (at 171.45 102.87 0) (hide yes) (show_name no) (do_not_autoplace no) (effects (font (size 1.27 1.27))))
  (property "LCSC" "C47019" (at 171.45 102.87 0) (hide yes) (show_name no) (do_not_autoplace no) (effects (font (size 1.27 1.27))))
  (property "JLC" "Extended" (at 171.45 102.87 0) (hide yes) (show_name no) (do_not_autoplace no) (effects (font (size 1.27 1.27))))
  (pin "1")
  (pin "2"))
 (symbol
  (lib_id "STIM_Rev1:TestPoint")
  (at 186.69 102.87 0)
  (mirror y)
  (unit 1)
  (body_style 1)
  (exclude_from_sim no)
  (in_bom yes)
  (on_board yes)
  (in_pos_files yes)
  (dnp no)
  (property "Reference" "TP4" (at 189.23 98.806 0) (show_name no) (do_not_autoplace no) (effects (font (size 1.27 1.27)) (justify right)))
  (property "Value" "-HV" (at 189.23 96.266 0) (show_name no) (do_not_autoplace no) (effects (font (size 1.27 1.27)) (justify right)))
  (property "Footprint" "STIM_Rev1:TestPoint_Keystone_5000-5004_Miniature" (at 186.69 102.87 0) (hide yes) (show_name no) (do_not_autoplace no) (effects (font (size 1.27 1.27))))
  (property "Datasheet" "" (at 186.69 102.87 0) (hide yes) (show_name no) (do_not_autoplace no) (effects (font (size 1.27 1.27))))
  (property "Description" "test loop Keystone 5001" (at 186.69 102.87 0) (hide yes) (show_name no) (do_not_autoplace no) (effects (font (size 1.27 1.27))))
  (property "Note" "bench probe loop; BoM update: P4 row has OUT" (at 186.69 102.87 0) (hide yes) (show_name no) (do_not_autoplace no) (effects (font (size 1.27 1.27))))
  (pin "1"))
 (symbol
  (lib_id "STIM_Rev1:C")
  (at 196.85 111.76 0)
  (unit 1)
  (body_style 1)
  (exclude_from_sim no)
  (in_bom yes)
  (on_board yes)
  (in_pos_files yes)
  (dnp no)
  (property "Reference" "C3" (at 199.39 110.49 0) (show_name no) (do_not_autoplace no) (effects (font (size 1.27 1.27)) (justify left)))
  (property "Value" "1u X7R 400V 1812" (at 199.39 113.03 0) (show_name no) (do_not_autoplace no) (effects (font (size 1.27 1.27)) (justify left)))
  (property "Footprint" "STIM_Rev1:C_1812_4532Metric" (at 196.85 111.76 0) (hide yes) (show_name no) (do_not_autoplace no) (effects (font (size 1.27 1.27))))
  (property "Datasheet" "" (at 196.85 111.76 0) (hide yes) (show_name no) (do_not_autoplace no) (effects (font (size 1.27 1.27))))
  (property "Description" "capacitor" (at 196.85 111.76 0) (hide yes) (show_name no) (do_not_autoplace no) (effects (font (size 1.27 1.27))))
  (property "MPN" "FE2CX105M501LFL" (at 196.85 111.76 0) (hide yes) (show_name no) (do_not_autoplace no) (effects (font (size 1.27 1.27))))
  (property "Manufacturer" "PSA" (at 196.85 111.76 0) (hide yes) (show_name no) (do_not_autoplace no) (effects (font (size 1.27 1.27))))
  (property "LCSC" "C19267793" (at 196.85 111.76 0) (hide yes) (show_name no) (do_not_autoplace no) (effects (font (size 1.27 1.27))))
  (property "JLC" "Extended" (at 196.85 111.76 0) (hide yes) (show_name no) (do_not_autoplace no) (effects (font (size 1.27 1.27))))
  (property "Sim.Device" "C" (at 196.85 111.76 0) (hide yes) (show_name no) (do_not_autoplace no) (effects (font (size 1.27 1.27))))
  (property "Sim.Params" "c=1e-06" (at 196.85 111.76 0) (hide yes) (show_name no) (do_not_autoplace no) (effects (font (size 1.27 1.27))))
  (pin "1")
  (pin "2"))
 (symbol
  (lib_id "STIM_Rev1:TestPoint")
  (at 127 67.31 0)
  (unit 1)
  (body_style 1)
  (exclude_from_sim no)
  (in_bom yes)
  (on_board yes)
  (in_pos_files yes)
  (dnp no)
  (property "Reference" "TP1" (at 129.54 60.706 0) (show_name no) (do_not_autoplace no) (effects (font (size 1.27 1.27)) (justify left)))
  (property "Value" "+HV_IN" (at 129.54 63.246 0) (show_name no) (do_not_autoplace no) (effects (font (size 1.27 1.27)) (justify left)))
  (property "Footprint" "STIM_Rev1:TestPoint_Keystone_5000-5004_Miniature" (at 127 67.31 0) (hide yes) (show_name no) (do_not_autoplace no) (effects (font (size 1.27 1.27))))
  (property "Datasheet" "" (at 127 67.31 0) (hide yes) (show_name no) (do_not_autoplace no) (effects (font (size 1.27 1.27))))
  (property "Description" "test loop Keystone 5001" (at 127 67.31 0) (hide yes) (show_name no) (do_not_autoplace no) (effects (font (size 1.27 1.27))))
  (property "Note" "bench probe loop; BoM update: P4 row has SENSE" (at 127 67.31 0) (hide yes) (show_name no) (do_not_autoplace no) (effects (font (size 1.27 1.27))))
  (pin "1"))
 (symbol
  (lib_id "STIM_Rev1:+HV_IN")
  (at 102.87 63.5 0)
  (unit 1)
  (body_style 1)
  (exclude_from_sim no)
  (in_bom yes)
  (on_board yes)
  (in_pos_files yes)
  (dnp no)
  (property "Reference" "#PWR001" (at 102.87 63.5 0) (hide yes) (show_name no) (do_not_autoplace no) (effects (font (size 1.27 1.27))))
  (property "Value" "+HV_IN" (at 102.87 59.944 0) (show_name no) (do_not_autoplace no) (effects (font (size 1.27 1.27))))
  (property "Footprint" "" (at 102.87 63.5 0) (hide yes) (show_name no) (do_not_autoplace no) (effects (font (size 1.27 1.27))))
  (property "Datasheet" "" (at 102.87 63.5 0) (hide yes) (show_name no) (do_not_autoplace no) (effects (font (size 1.27 1.27))))
  (property "Description" "" (at 102.87 63.5 0) (show_name no) (do_not_autoplace no) (effects (font (size 1.27 1.27))))
  (pin "1"))
 (symbol
  (lib_id "STIM_Rev1:C")
  (at 196.85 76.2 0)
  (unit 1)
  (body_style 1)
  (exclude_from_sim no)
  (in_bom yes)
  (on_board yes)
  (in_pos_files yes)
  (dnp no)
  (property "Reference" "C2" (at 199.39 74.93 0) (show_name no) (do_not_autoplace no) (effects (font (size 1.27 1.27)) (justify left)))
  (property "Value" "1u X7R 400V 1812" (at 199.39 77.47 0) (show_name no) (do_not_autoplace no) (effects (font (size 1.27 1.27)) (justify left)))
  (property "Footprint" "STIM_Rev1:C_1812_4532Metric" (at 196.85 76.2 0) (hide yes) (show_name no) (do_not_autoplace no) (effects (font (size 1.27 1.27))))
  (property "Datasheet" "" (at 196.85 76.2 0) (hide yes) (show_name no) (do_not_autoplace no) (effects (font (size 1.27 1.27))))
  (property "Description" "capacitor" (at 196.85 76.2 0) (hide yes) (show_name no) (do_not_autoplace no) (effects (font (size 1.27 1.27))))
  (property "MPN" "FE2CX105M501LFL" (at 196.85 76.2 0) (hide yes) (show_name no) (do_not_autoplace no) (effects (font (size 1.27 1.27))))
  (property "Manufacturer" "PSA" (at 196.85 76.2 0) (hide yes) (show_name no) (do_not_autoplace no) (effects (font (size 1.27 1.27))))
  (property "LCSC" "C19267793" (at 196.85 76.2 0) (hide yes) (show_name no) (do_not_autoplace no) (effects (font (size 1.27 1.27))))
  (property "JLC" "Extended" (at 196.85 76.2 0) (hide yes) (show_name no) (do_not_autoplace no) (effects (font (size 1.27 1.27))))
  (property "Sim.Device" "C" (at 196.85 76.2 0) (hide yes) (show_name no) (do_not_autoplace no) (effects (font (size 1.27 1.27))))
  (property "Sim.Params" "c=1e-06" (at 196.85 76.2 0) (hide yes) (show_name no) (do_not_autoplace no) (effects (font (size 1.27 1.27))))
  (pin "1")
  (pin "2"))
 (symbol
  (lib_id "STIM_Rev1:+HV")
  (at 212.09 67.31 0)
  (unit 1)
  (body_style 1)
  (exclude_from_sim no)
  (in_bom yes)
  (on_board yes)
  (in_pos_files yes)
  (dnp no)
  (property "Reference" "#PWR002" (at 212.09 67.31 0) (hide yes) (show_name no) (do_not_autoplace no) (effects (font (size 1.27 1.27))))
  (property "Value" "+HV" (at 212.09 63.754 0) (show_name no) (do_not_autoplace no) (effects (font (size 1.27 1.27))))
  (property "Footprint" "" (at 212.09 67.31 0) (hide yes) (show_name no) (do_not_autoplace no) (effects (font (size 1.27 1.27))))
  (property "Datasheet" "" (at 212.09 67.31 0) (hide yes) (show_name no) (do_not_autoplace no) (effects (font (size 1.27 1.27))))
  (property "Description" "" (at 212.09 67.31 0) (show_name no) (do_not_autoplace no) (effects (font (size 1.27 1.27))))
  (pin "1"))
 (symbol
  (lib_id "STIM_Rev1:TestPoint")
  (at 186.69 67.31 0)
  (unit 1)
  (body_style 1)
  (exclude_from_sim no)
  (in_bom yes)
  (on_board yes)
  (in_pos_files yes)
  (dnp no)
  (property "Reference" "TP2" (at 189.23 60.706 0) (show_name no) (do_not_autoplace no) (effects (font (size 1.27 1.27)) (justify left)))
  (property "Value" "+HV" (at 189.23 63.246 0) (show_name no) (do_not_autoplace no) (effects (font (size 1.27 1.27)) (justify left)))
  (property "Footprint" "STIM_Rev1:TestPoint_Keystone_5000-5004_Miniature" (at 186.69 67.31 0) (hide yes) (show_name no) (do_not_autoplace no) (effects (font (size 1.27 1.27))))
  (property "Datasheet" "" (at 186.69 67.31 0) (hide yes) (show_name no) (do_not_autoplace no) (effects (font (size 1.27 1.27))))
  (property "Description" "test loop Keystone 5001" (at 186.69 67.31 0) (hide yes) (show_name no) (do_not_autoplace no) (effects (font (size 1.27 1.27))))
  (property "Note" "bench probe loop; BoM update: P4 row has ELEC" (at 186.69 67.31 0) (hide yes) (show_name no) (do_not_autoplace no) (effects (font (size 1.27 1.27))))
  (pin "1"))
 (symbol
  (lib_id "STIM_Rev1:GND")
  (at 196.85 80.01 0)
  (unit 1)
  (body_style 1)
  (exclude_from_sim no)
  (in_bom yes)
  (on_board yes)
  (in_pos_files yes)
  (dnp no)
  (property "Reference" "#PWR003" (at 196.85 80.01 0) (hide yes) (show_name no) (do_not_autoplace no) (effects (font (size 1.27 1.27))))
  (property "Value" "GND" (at 196.85 84.836 0) (show_name no) (do_not_autoplace no) (effects (font (size 1.27 1.27))))
  (property "Footprint" "" (at 196.85 80.01 0) (hide yes) (show_name no) (do_not_autoplace no) (effects (font (size 1.27 1.27))))
  (property "Datasheet" "" (at 196.85 80.01 0) (hide yes) (show_name no) (do_not_autoplace no) (effects (font (size 1.27 1.27))))
  (property "Description" "" (at 196.85 80.01 0) (show_name no) (do_not_autoplace no) (effects (font (size 1.27 1.27))))
  (pin "1"))
 (symbol
  (lib_id "STIM_Rev1:-HV_IN")
  (at 102.87 106.68 180)
  (unit 1)
  (body_style 1)
  (exclude_from_sim no)
  (in_bom yes)
  (on_board yes)
  (in_pos_files yes)
  (dnp no)
  (property "Reference" "#PWR005" (at 102.87 106.68 0) (hide yes) (show_name no) (do_not_autoplace no) (effects (font (size 1.27 1.27))))
  (property "Value" "-HV_IN" (at 102.87 110.236 0) (show_name no) (do_not_autoplace no) (effects (font (size 1.27 1.27))))
  (property "Footprint" "" (at 102.87 106.68 0) (hide yes) (show_name no) (do_not_autoplace no) (effects (font (size 1.27 1.27))))
  (property "Datasheet" "" (at 102.87 106.68 0) (hide yes) (show_name no) (do_not_autoplace no) (effects (font (size 1.27 1.27))))
  (property "Description" "" (at 102.87 106.68 0) (show_name no) (do_not_autoplace no) (effects (font (size 1.27 1.27))))
  (pin "1"))
 (symbol
  (lib_id "STIM_Rev1:R")
  (at 171.45 67.31 90)
  (unit 1)
  (body_style 1)
  (exclude_from_sim no)
  (in_bom yes)
  (on_board yes)
  (in_pos_files yes)
  (dnp no)
  (property "Reference" "RSP1" (at 171.45 64.008 90) (show_name no) (do_not_autoplace no) (effects (font (size 1.27 1.27))))
  (property "Value" "10 1% 1W 2512" (at 171.45 70.612 90) (show_name no) (do_not_autoplace no) (effects (font (size 1.27 1.27))))
  (property "Footprint" "STIM_Rev1:R_2512_6332Metric" (at 171.45 67.31 0) (hide yes) (show_name no) (do_not_autoplace no) (effects (font (size 1.27 1.27))))
  (property "Datasheet" "" (at 171.45 67.31 0) (hide yes) (show_name no) (do_not_autoplace no) (effects (font (size 1.27 1.27))))
  (property "Description" "resistor" (at 171.45 67.31 0) (hide yes) (show_name no) (do_not_autoplace no) (effects (font (size 1.27 1.27))))
  (property "Note" "rail current measurement shunt (50 mV at 5 mA); was 47 Ohm for the removed OC trip; BoM update: P4 row has 47" (at 171.45 67.31 0) (hide yes) (show_name no) (do_not_autoplace no) (effects (font (size 1.27 1.27))))
  (property "Sim.Device" "R" (at 171.45 67.31 0) (hide yes) (show_name no) (do_not_autoplace no) (effects (font (size 1.27 1.27))))
  (property "Sim.Params" "r=10" (at 171.45 67.31 0) (hide yes) (show_name no) (do_not_autoplace no) (effects (font (size 1.27 1.27))))
  (property "MPN" "25121WF100JT4E" (at 171.45 67.31 0) (hide yes) (show_name no) (do_not_autoplace no) (effects (font (size 1.27 1.27))))
  (property "Manufacturer" "UNI-ROYAL" (at 171.45 67.31 0) (hide yes) (show_name no) (do_not_autoplace no) (effects (font (size 1.27 1.27))))
  (property "LCSC" "C47019" (at 171.45 67.31 0) (hide yes) (show_name no) (do_not_autoplace no) (effects (font (size 1.27 1.27))))
  (property "JLC" "Extended" (at 171.45 67.31 0) (hide yes) (show_name no) (do_not_autoplace no) (effects (font (size 1.27 1.27))))
  (pin "1")
  (pin "2"))
 (symbol
  (lib_id "STIM_Rev1:GND")
  (at 196.85 115.57 0)
  (unit 1)
  (body_style 1)
  (exclude_from_sim no)
  (in_bom yes)
  (on_board yes)
  (in_pos_files yes)
  (dnp no)
  (property "Reference" "#PWR007" (at 196.85 115.57 0) (hide yes) (show_name no) (do_not_autoplace no) (effects (font (size 1.27 1.27))))
  (property "Value" "GND" (at 196.85 120.396 0) (show_name no) (do_not_autoplace no) (effects (font (size 1.27 1.27))))
  (property "Footprint" "" (at 196.85 115.57 0) (hide yes) (show_name no) (do_not_autoplace no) (effects (font (size 1.27 1.27))))
  (property "Datasheet" "" (at 196.85 115.57 0) (hide yes) (show_name no) (do_not_autoplace no) (effects (font (size 1.27 1.27))))
  (property "Description" "" (at 196.85 115.57 0) (show_name no) (do_not_autoplace no) (effects (font (size 1.27 1.27))))
  (pin "1")))
